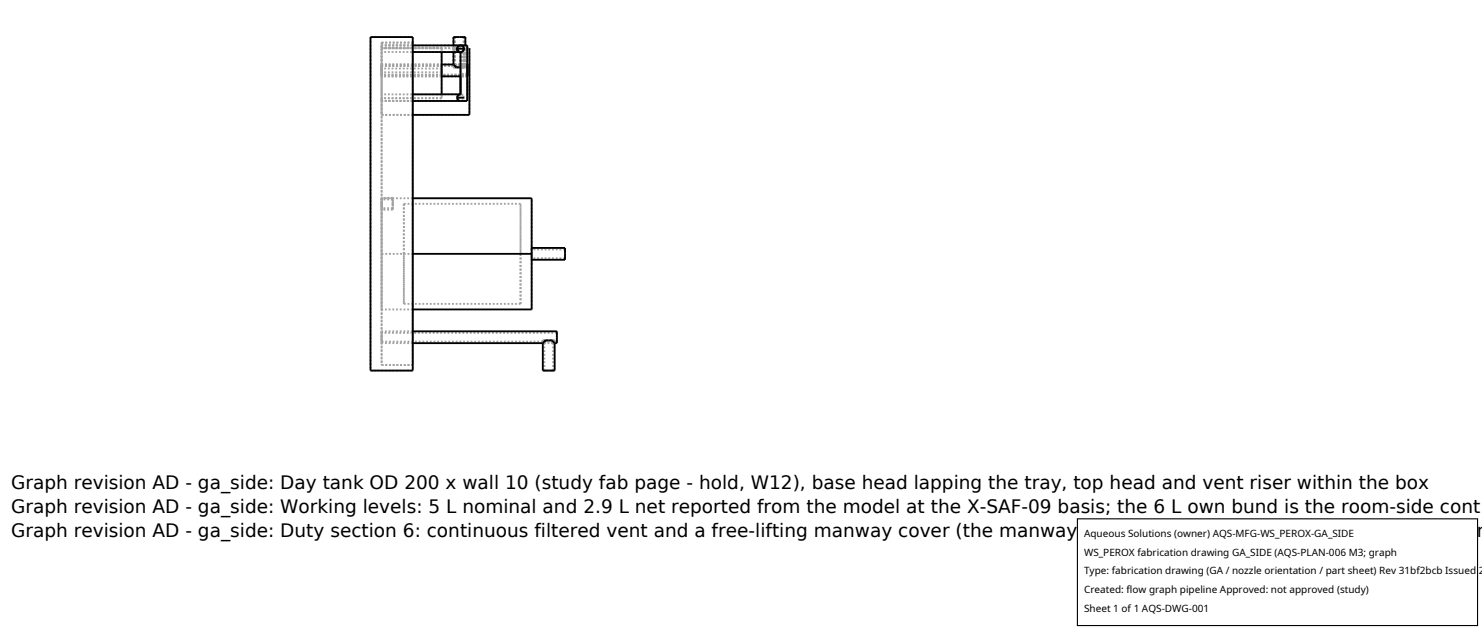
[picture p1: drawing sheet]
<svg xmlns="http://www.w3.org/2000/svg" width="212mm" height="90mm" viewBox="0 0 212 90" stroke-linecap="round" stroke-linejoin="round" font-family="sans-serif">
<g fill="none" stroke="#a0a0a0" stroke-width=".26" stroke-dasharray=".3 .3" stroke-linecap="butt">
<path d="M52.9 5.3h6M52.9 5.3v47.6M54.5 6.1h4.4M54.5 6.1v46M54.5 14.4v37.7M54.5 14v.4M54.5 13.5v.9M54.5 14.4v-.4M54.5 10.3v3.2M54.5 9.8v-.6M54.5 9.2v1.7M54.5 10.9v-.6"/>
<path d="M54.5 7.4v2.4M54.5 6.9v-.4M54.5 6.5v.9M54.5 6.5v.4M54.5 6.1v.4M54.5 6.9v9.5M54.5 10.1v-.9M54.5 10.9v-.8M54.5 10.1v-.7M54.5 9.4v1.3M54.5 10.7v-.6M54.5 16.4h4.4"/>
<path d="M54.5 16.4h12.5M54.5 6.9h12.5M58.9 5.3v47.6M58.9 6.1v.4M58.9 7v-.5M58.9 7.4v-.4M58.9 7.4v6.1M58.9 13.9v-.4M58.9 14.4v-.5M58.9 14.4v37.7M58.9 6.1v46M58.9 14.4h-4.4"/>
<path d="M58.9 6.5h-4.4M63.1 6.9h-8.6M63.1 7.4v2.4M63.1 7.4v-.4M63.1 10.1v-.3M63.1 7v-.1M63.1 10.3v-.2M63.1 10.3v3.2M63.1 6.9v.5M63.1 13.9v-.4M63.1 14v-.1M63.1 13.5v.5"/>
<path d="M63.1 10.1v-.9M63.1 9.2v1.7M63.1 10.9v-.8M63.1 10.1v-.7M63.1 9.4v1.3M63.1 10.7v-.6M63.1 7.4h-8.6M63.1 9.8h-8.6M63.1 10.3h-8.6M63.1 13.5h-8.6M63.1 14h-8.6M64.8 9.2l.4 .4"/>
<path d="M64.8 5.3h.8M64.8 9.4l.1 .2M64.8 9.6h.1M64.8 9.2h-10.3M64.8 5.3v3.9M64.8 9.4h-10.3M64.8 9.4v.2M64.8 6.5v.9M64.8 9.4h-1.7M64.9 9.6l-.1-.2M64.9 9.6h-.1M65 5.3h.6"/>
<path d="M65 9.2l.6 .3M65 9.4l.2 .2M65 9.6h.2M65 5.3v3.9M65 9.4v.2M65.2 9.6l-.4-.4M65.2 9.6h.4M65.2 9.6h-.3M65.2 9.6l-.2-.2M65.2 9.6h-.2M65.3 6.9v.1M65.3 7l.1-.4 .4-.1"/>
<path d="M65.3 13.9l.1 .4 .4 .1M65.3 13.9l.1-.3 .4-.1M65.3 7l.2 .4M65.3 7l.1 .3 .4 .1M65.3 6.8v.1M65.3 7.2h.1M65.4 6.7l-.1 .1M65.4 6.7h-.1M65.4 7.2l.1 .2M65.4 7.2v.1M65.4 6.6v.1M65.5 7.3l.1 .1"/>
<path d="M65.5 7.4l-.3-.2-.1-.2 .1-.3 .3-.1M65.5 6.6l-.2 .4M65.5 7.4h.1M65.5 6.5v.1M65.5 6.5h.1M65.6 6.5l-.1 .1M65.6 6.5l-.3 .4M65.6 9.6h.5M65.6 5.3h.9M65.6 5.3h.6M65.6 9.5l.6-.3M65.6 7.4h.2"/>
<path d="M65.6 7.4h-.6l-.1-.4 .2-.4 .5-.1M65.6 6.5h.2M65.6 9.5h.2M65.6 9.6h.2M65.6 7.4h.1M65.6 7.4h.4l.2-.3M65.7 6.5h-.1M65.7 7.4h.1M65.7 6.5h.1M65.8 6.5h-.1M65.8 9.6h.3M65.8 6.5h-.2"/>
<path d="M65.8 7.4l.3-.1 .2-.3-.2-.4-.3-.1M65.8 7.4l-.4-.1-.1-.3M65.8 7.4v2.2M65.8 10.1v-.5M65.8 10.8v-.7M65.8 10.8v2.7M65.8 7.4v3.5M65.8 13.5l.3 .1 .2 .3-.2 .4-.3 .1M65.8 14.4l.3-.1 .2-.3-.2-.4-.3-.1M65.8 13.5l-.4 .1-.1 .3M65.8 14.4l-.4-.1-.1-.4M65.8 14.4h.9"/>
<path d="M65.8 6.5l-.4 .1-.1 .4M65.8 6.5h.3M65.8 7.4v1.9M65.8 9.5v-.2M65.8 7.4v2.1M65.8 6.5h.9M65.8 7.4v6.1M65.8 6.5l.3 .1 .2 .3-.2 .4-.3 .1M65.8 9.6h-.6M65.8 7.4h-.3l-.2-.2v-.3l.1-.2 .5-.2 .2 .1 .1 .3M65.8 10.5v-.4M65.8 9.6v.9"/>
<path d="M65.8 6.5h-11.3M65.8 7.4h-2.7M65.8 13.5h-2.7M65.8 14.4h-11.3M65.8 7.4h.1M65.9 6.5h-.1M66 6.5h-.1M66 6.6v-.1M66 7.4l.1-.1M66.1 9.6h-.9M66.1 9.6l.4-.4M66.1 9.6l.1-.2"/>
<path d="M66.1 9.6h.1M66.1 6.6h-.1M66.1 9.3l.1-.1M66.1 9.3v-2.8M66.1 6.5h-.3M66.1 9.3h-.3M66.1 9.6h-.3M66.1 7.3l.1-.1M66.1 6.7v-.1M66.2 6.7h-.1M66.2 7.2v-.1M66.2 6.8v-.1"/>
<path d="M66.2 5.3h-1.2M66.2 9.2l-.6 .3-.6-.3M66.2 9.4l-.1 .2M66.2 9.6h-.1M66.2 7.1l-.1 .2-.3 .1M66.2 6.9l-.1-.3-.3-.1M66.2 5.3v3.9M66.2 9.2h-1.2M66.2 9.4h-1.2M66.2 9.4v.2M66.2 5.3v1.6M66.2 7.1v2.1"/>
<path d="M66.3 14.4h-.5M66.3 6.5h-.5M66.3 13.9h-1M66.3 9.6l.2-.2M66.3 9.6h-.2M66.3 9.6h.2M66.4 6.5h.3M66.4 6.5v2.8M66.4 9.3l.1-.1M66.4 6.5h-.6M66.4 9.6h.1M66.4 9.6h-.3"/>
<path d="M66.5 9.2l-.4 .4M66.5 5.3h-1.7M66.5 9.4l-.2 .2M66.5 9.6h-.2M66.5 9.4l-.1 .2M66.5 5.3v3.9M66.5 9.4v.2M66.5 6.5v2.7M66.7 6.5v2.8M66.7 10.1v-.8M66.7 10.8v-.7M66.7 10.8v3.6"/>
<path d="M66.7 6.5v7.9M66.7 9.3h-.3M66.7 10.8h-.9M66.7 9.6h-.3M66.7 10.1v-.5M66.7 10.5v-.4M66.7 10.5h-.9M66.7 9.6v.9M66.7 9.2h-.2M66.7 10.9h-.9M66.8 10.1v.8M66.8 10.9v-1.7"/>
<path d="M66.8 9.2v.9M66.8 10.1v.6M66.8 10.7v-1.3M66.8 9.4v.7M66.8 9.2h-.3M66.8 10.9h-12.3M66.8 9.4h-.3M66.8 10.7h-12.3M66.8 10.7h-3.7M67 6.9v9.5M54.5 36.2v-7.9M54.5 28.3v15.9"/>
<path d="M54.5 29.1v-.8M54.5 28.3v1.6M54.5 29.9v-.8M54.5 29.1v-.6M54.5 28.5v1.2M54.5 29.7v-.6M54.5 36.2h4.4M56.1 29.1v.8M56.1 29.9v-1.6M56.1 28.3v.8M56.1 29.1v.6M56.1 29.7v-1.2"/>
<path d="M56.1 28.5v.6M56.1 28.3h-1.6M56.1 29.9h-1.6M56.1 28.5h-1.6M56.1 29.7h-1.6M57.7 36.2v-7.1M57.7 29.1v14.3M58.9 28.3h-4.4M74.3 36.2v7.2M74.3 29.1v7.1M74.3 29.1h-16.6M75.9 36.2v-.8"/>
<path d="M75.9 35.4v1.7M75.9 37.1v-.9M75.9 36.2v-.6M75.9 35.6v1.3M75.9 36.9v-.7M80.7 37.1v-1.7M80.7 36.2v.7M80.7 36.9v-1.3M80.7 35.6v.6M80.7 35.6h-4.8M80.7 36.9h-4.8M54.5 52.1h4.4"/>
<path d="M54.5 44.2v-8M54.5 48.2v-.9M54.5 47.3v1.7M54.5 49v-.8M54.5 48.2v-.7M54.5 47.5v1.3M54.5 48.8v-.6M57.7 43.4v-7.2M58.9 52.9h-6M58.9 47.3h-4.4M58.9 49h-4.4M58.9 44.2h-4.4"/>
<path d="M74.3 43.4v-14.3M74.3 43.4h-16.6M75.9 44.2v-15.9M77.5 52.9h1.7M77.5 48.8l.1-.2M77.5 48.6h.1M77.5 48.8h-23M77.5 48.8v-.2M77.6 48.6l-.1 .2M77.6 48.6h-.1M77.7 52.9h1.3M77.7 49l.6-.3 .7 .3"/>
<path d="M77.7 48.6h.2M77.7 52.9v-3.9M77.7 48.8v-.2M77.9 48.6l-.4 .4M77.9 48.6h.9M77.9 48.6h-.3M77.9 48.6l-.2 .2M77.9 48.6h-.2M78.4 52.9h-.7M78.4 48.7l-.7 .3M78.8 48.6h-.9M78.8 48.6l.4 .4"/>
<path d="M78.8 48.6l.2 .2M78.8 48.6h.2M79 52.9h-.6M79 49l-.6-.3M79 48.8l-.2-.2M79 48.6h-.2M79 52.9v-3.9M79 49h-1.3M79 48.8h-1.3M79 48.8v-.2M79.1 48.6l.1 .2M79.1 48.6h-.3"/>
<path d="M79.1 48.6h.1M79.2 48.8l-.1-.2M79.2 48.6h-.1M79.2 48.8v-.2M79.5 49v-1.7M79.5 48.2v.6M79.5 48.8v-1.3M79.5 47.5v.7M79.5 47.5h-25M79.5 48.8h-.3"/>
</g>
<g fill="none" stroke="#000" stroke-width=".26">
<path d="M52.9 5.3h6v47.6h-6zM58.9 6.5h7.8v7.9h-7.8M58.9 7.4h7M63.1 7.4v6.1M63.1 9.2h1.7M63.1 10.9h2.7M64.8 9.2l.4 .4h.6M64.8 6.5v-1.2h1.7v1.2M64.8 7.4v1.8M65.3 7l.2 .3M65.3 7h.1M65.3 7l.1 .3 .4 .1"/>
<path d="M65.3 13.9l.1 .4 .4 .1M65.3 7l.1 .2M65.3 13.9h1M65.3 7h1M65.3 6.9h.1M65.3 6.9v.1M65.3 7v.1M65.3 6.8v.1M65.3 6.8h.1M65.3 7.1l.1 .1M65.4 7.2h.1M65.4 6.7h.1"/>
<path d="M65.4 7.3h.1M65.4 6.6h.1M65.5 6.6h-.1M65.5 7.3h.1M65.5 6.6h.1M65.5 7.4h.1M65.5 6.5v.1M65.5 6.5h.1M65.6 7.4h.1M65.6 6.5h.1M65.6 6.5h-.1M65.7 7.4h.1"/>
<path d="M65.7 6.5h.1M65.8 6.5h-.1M65.8 6.5l.3 .1 .2 .3-.2 .4-.3 .1M65.8 6.5l-.4 .1-.1 .4M65.8 13.5l-.4 .1-.1 .3M65.8 7.4v6.1M65.8 13.5h-6.9M65.8 7.4h.1M65.9 6.5h.1M65.9 7.4h.1M66 7.4h-.1M66 7.4h.1"/>
<path d="M66 6.5h.1M66 6.6h.1M66.1 7.3h.1M66.1 6.6h.1M66.1 6.7h.1M66.2 7.2h.1M66.2 6.8h.1M66.2 6.8v.3M66.7 9.2v1.7M67 6.9v9.5h-8.1M58.9 36.2h17M58.9 28.3h17v15.9h-17"/>
<path d="M75.9 35.4h4.8v1.7h-4.8M58.9 47.3h20.6v1.7h-.3M58.9 49h18.6M77.5 49v3.9h1.7v-3.9M77.9 48.6l-.4 .4M77.9 48.6h.9l.4 .4M77.9 48.6l-.2 .2"/>
</g>
<path d="M153.9 74.1h57.1v15.2h-57.1z" fill="#fff" stroke="#000" stroke-width=".16"/>
<g font-size="2.6">
<text x="1.6" y="69.8">Graph revision AD - ga_side: Day tank OD 200 x wall 10 (study fab page - hold, W12), base head lapping the tray, top head and vent riser within the box</text>
<text x="1.6" y="73.3">Graph revision AD - ga_side: Working levels: 5 L nominal and 2.9 L net reported from the model at the X-SAF-09 basis; the 6 L own bund is the room-side cont</text>
<text x="1.6" y="76.7">Graph revision AD - ga_side: Duty section 6: continuous filtered vent and a free-lifting manway cover (the manway is noted, not drawn - W12); temperature an</text>
</g>
<g font-size="1.4">
<text x="154.8" y="76.6">Aqueous Solutions (owner) AQS-MFG-WS_PEROX-GA_SIDE</text>
<text x="154.8" y="79.3">WS_PEROX fabrication drawing GA_SIDE (AQS-PLAN-006 M3; graph</text>
<text x="154.8" y="82">Type: fabrication drawing (GA / nozzle orientation / part sheet) Rev 31bf2bcb Issued 2</text>
<text x="154.8" y="84.7">Created: flow graph pipeline Approved: not approved (study)</text>
<text x="154.8" y="87.4">Sheet 1 of 1 AQS-DWG-001</text>
</g>
</svg>
